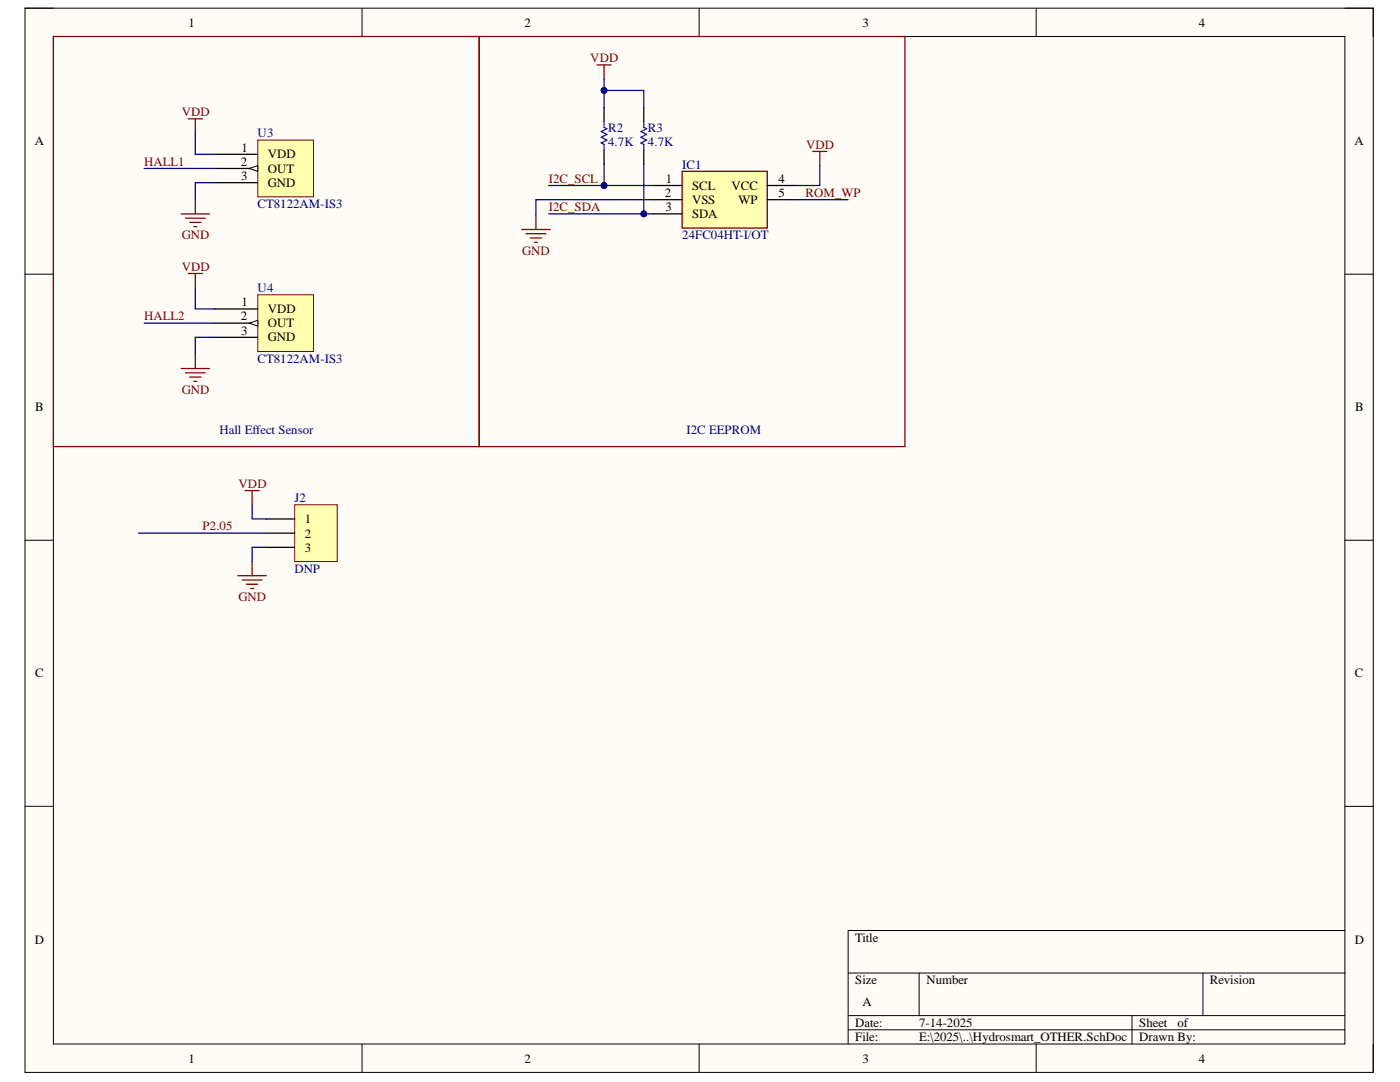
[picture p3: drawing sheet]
<svg xmlns="http://www.w3.org/2000/svg" width="279mm" height="216mm" viewBox="0 0 279 216" stroke-linecap="round" stroke-linejoin="round" font-family="sans-serif">
<path d="M5 1.6h269.1v212.4h-269.1z" fill-rule="evenodd" fill="#fffcf8"/>
<path d="M5 1.6h269.1v212.4h-269.1z" fill="none" stroke="#000" stroke-width=".2"/>
<path d="M10.7 7.3h257.7v201h-257.7z" fill-rule="evenodd" fill="#fffcf8"/>
<g fill="none" stroke="#000" stroke-width=".2">
<path d="M5 1.6h5.7M10.7 7.3h257.7v201h-257.7zM72.3 1.6v5.7M139.5 1.6v5.7M206.8 1.6v5.7M268.4 1.6h5.7v5.7M5 54.7h5.7M268.4 54.7h5.7M5 107.8h5.7M268.4 107.8h5.7M5 160.9h5.7M268.4 160.9h5.7"/>
<path d="M169.3 194.2h99.1M183.4 194.2v8.5M240.1 194.2v8.5M268.4 185.7h-99.1v22.6M72.3 208.3v5.7M139.5 208.3v5.7M169.3 202.7h99.1M169.3 205.5h99.1M206.8 208.3v5.7M225.9 202.7v5.6M274.1 208.3v5.7"/>
</g>
<path d="M10.7 7.3h84.9v81.8h-84.9z" fill="none" stroke="#800000" stroke-width=".25"/>
<path d="M51.4 28h11.2v11.3h-11.2z" fill-rule="evenodd" fill="#ffffb0"/>
<path d="M51.4 28h11.2v11.3h-11.2z" fill="none" stroke="#800000" stroke-width=".2"/>
<path d="M42.9 30.8h8.5M42.9 33.6h8.5" fill="none" stroke="#000" stroke-width=".25"/>
<path d="M49.7 33.6l1.7-.5v1.1z" fill="#f8fcff"/>
<path d="M49.7 33.6l1.7-.5v1.1z" fill="none" stroke="#000" stroke-width=".2"/>
<path d="M42.9 36.4h8.5" fill="none" stroke="#000" stroke-width=".25"/>
<path d="M37.6 23.7h2.8M39 23.7v2.8M39 39.8v2.9M36.2 42.7h5.6M37 43.5h4M37.8 44.4h2.3M38.7 45.2h.6" fill="none" stroke="#800000" stroke-width=".25"/>
<path d="M51.4 58.8h11.2v11.3h-11.2z" fill-rule="evenodd" fill="#ffffb0"/>
<path d="M51.4 58.8h11.2v11.3h-11.2z" fill="none" stroke="#800000" stroke-width=".2"/>
<path d="M42.9 61.6h8.5M42.9 64.5h8.5" fill="none" stroke="#000" stroke-width=".25"/>
<path d="M49.7 64.5l1.7-.6v1.1z" fill="#f8fcff"/>
<path d="M49.7 64.5l1.7-.6v1.1z" fill="none" stroke="#000" stroke-width=".2"/>
<path d="M42.9 67.3h8.5" fill="none" stroke="#000" stroke-width=".25"/>
<path d="M37.6 54.6h2.8M39 54.6v2.8M104.1 45.8h5.7M105 46.6h3.9M105.8 47.5h2.3M106.7 48.3h.5M107 43v2.8M36.2 73.5h5.6M37 74.4h4M37.8 75.2h2.3M38.7 76.1h.6M39 70.7v2.8" fill="none" stroke="#800000" stroke-width=".25"/>
<path d="M136.1 34.2h17v11.3h-17z" fill-rule="evenodd" fill="#ffffb0"/>
<path d="M95.6 7.3h85v81.8h-85zM136.1 34.2h17v11.3h-17zM162.2 30.2h2.8M163.6 30.2v2.9" fill="none" stroke="#800000" stroke-width=".25"/>
<path d="M130.5 37h5.6M130.5 39.8h5.6M153.1 37h5.7M153.1 39.8h5.7M130.5 42.7h5.6" fill="none" stroke="#000" stroke-width=".25"/>
<path d="M58.8 100.7h8.5v11.4h-8.5z" fill-rule="evenodd" fill="#ffffb0"/>
<path d="M58.8 100.7h8.5v11.4h-8.5z" fill="none" stroke="#800000" stroke-width=".2"/>
<path d="M120.6 21.4v2.9M120.6 29.9v2.9M128.5 21.4v2.9M128.5 29.9v2.9M53.1 103.6h5.7M53.1 106.4h5.7M53.1 109.2h5.7" fill="none" stroke="#000" stroke-width=".25"/>
<path d="M48.9 97.9h2.8M50.3 97.9v2.8M47.5 114.9h5.6M48.3 115.7h4M49.2 116.6h2.2M50 117.4h.6M50.3 112.1v2.8" fill="none" stroke="#800000" stroke-width=".25"/>
<path d="M120.6 24.3v1.1l.5 .3-1.1 .6 1.1 .5-1.1 .6 1.1 .6-1.1 .5 .6 .3v1.1M128.5 24.3v1.1l.5 .3-1.1 .6 1.1 .5-1.1 .6 1.1 .6-1.1 .5 .6 .3v1.1" fill="none" stroke="#00f" stroke-width=".25"/>
<g fill="none" stroke="#000080" stroke-width=".25">
<path d="M28.8 33.6h14.1M39 26.5v4.3h3.9M42.9 36.4h-3.9v3.4M109.5 37h21M130.5 39.8h-23.5v3.2M158.8 39.8h10.5M163.6 33.1v3.9h-4.8M39 57.4v4.2h3.9M28.8 64.5h14.1M42.9 67.3h-3.9v3.4M27.7 106.4h25.4M50.3 100.7v2.9h2.8"/>
<path d="M53.1 109.2h-2.8v2.9"/>
</g>
<circle cx="120.6" cy="37" r=".57" fill="#000080"/>
<circle cx="120.6" cy="37" r=".57" fill="none" stroke="#000080" stroke-width=".2"/>
<path d="M109.5 42.7h21" fill="none" stroke="#000080" stroke-width=".25"/>
<circle cx="128.5" cy="42.7" r=".57" fill="#000080"/>
<circle cx="128.5" cy="42.7" r=".57" fill="none" stroke="#000080" stroke-width=".2"/>
<path d="M119.1 12.9h2.9M120.6 12.9v2.9" fill="none" stroke="#800000" stroke-width=".25"/>
<path d="M120.6 15.8v5.6" fill="none" stroke="#000080" stroke-width=".25"/>
<circle cx="120.6" cy="18" r=".57" fill="#000080"/>
<circle cx="120.6" cy="18" r=".57" fill="none" stroke="#000080" stroke-width=".2"/>
<path d="M120.6 18h7.9v3.4" fill="none" stroke="#000080" stroke-width=".25"/>
<circle cx="120.6" cy="18" r=".57" fill="#000080"/>
<circle cx="120.6" cy="18" r=".57" fill="none" stroke="#000080" stroke-width=".2"/>
<path d="M120.6 32.8v4.2" fill="none" stroke="#000080" stroke-width=".25"/>
<circle cx="120.6" cy="37" r=".57" fill="#000080"/>
<circle cx="120.6" cy="37" r=".57" fill="none" stroke="#000080" stroke-width=".2"/>
<path d="M128.5 32.8v9.9" fill="none" stroke="#000080" stroke-width=".25"/>
<circle cx="128.5" cy="42.7" r=".57" fill="#000080"/>
<circle cx="128.5" cy="42.7" r=".57" fill="none" stroke="#000080" stroke-width=".2"/>
<g font-size="2.5">
<text x="37.6" y="5.3">1</text>
<text x="104.7" y="5.3">2</text>
<text x="172.1" y="5.3">3</text>
<text x="239.3" y="5.3">4</text>
<text x="6.9" y="29">A</text>
<text x="270.3" y="29">A</text>
<text x="48" y="33.1">2</text>
<text x="48.1" y="35.9">3</text>
<text x="48.2" y="30.3">1</text>
<text x="53.5" y="31.6">VDD</text>
<text x="53.5" y="34.5">OUT</text>
<text x="53.5" y="37.3">GND</text>
<text x="132.7" y="39.3">2</text>
<text x="132.9" y="36.4">1</text>
<text x="138.1" y="37.9">SCL</text>
<text x="138.1" y="40.7">VSS</text>
<text x="146" y="37.9">VCC</text>
<text x="147.4" y="40.7">WP</text>
<text x="155.4" y="36.4">4</text>
<text x="155.4" y="39.3">5</text>
<text x="132.8" y="42.1">3</text>
<text x="138.1" y="43.5">SDA</text>
<text x="48" y="63.9">2</text>
<text x="48.2" y="61.1">1</text>
<text x="53.5" y="62.5">VDD</text>
<text x="53.5" y="65.3">OUT</text>
<text x="48.1" y="66.8">3</text>
<text x="53.5" y="68.1">GND</text>
<text x="7" y="82.1">B</text>
<text x="270.5" y="82.1">B</text>
<text x="60.8" y="104.4">1</text>
<text x="60.8" y="107.3">2</text>
<text x="60.8" y="110.1">3</text>
<text x="7" y="135.2">C</text>
<text x="270.4" y="135.2">C</text>
<text x="6.9" y="188.3">D</text>
<text x="170.7" y="187.9">Title</text>
<text x="270.4" y="188.3">D</text>
<text x="170.7" y="196.4">Size</text>
<text x="184.9" y="196.4">Number</text>
<text x="241.5" y="196.4">Revision</text>
<text x="172.1" y="200.7">A</text>
<text x="170.7" y="204.9">Date:</text>
<text x="170.7" y="207.7">File:</text>
<text x="183.4" y="204.9">7-14-2025</text>
<text x="183.4" y="207.7">E:\2025\..\Hydrosmart_OTHER.SchDoc</text>
<text x="227.3" y="204.9">Sheet</text>
<text x="227.3" y="207.7">Drawn By:</text>
<text x="235" y="204.9">of</text>
<text x="37.6" y="212">1</text>
<text x="104.7" y="212">2</text>
<text x="172.1" y="212">3</text>
<text x="239.3" y="212">4</text>
</g>
<g font-size="2.5" fill="#800000">
<text x="117.8" y="12.4">VDD</text>
<text x="36.3" y="23.2">VDD</text>
<text x="160.9" y="29.7">VDD</text>
<text x="28.8" y="33.1">HALL1</text>
<text x="109.5" y="36.4">I2C_SCL</text>
<text x="160.8" y="39.3">ROM_WP</text>
<text x="36.3" y="47.8">GND</text>
<text x="109.5" y="42.1">I2C_SDA</text>
<text x="104.2" y="50.9">GND</text>
<text x="36.3" y="54">VDD</text>
<text x="28.8" y="63.9">HALL2</text>
<text x="36.3" y="78.6">GND</text>
<text x="47.6" y="97.3">VDD</text>
<text x="40.4" y="105.8">P2.05</text>
<text x="47.6" y="120">GND</text>
</g>
<g font-size="2.5" fill="#000080">
<text x="51.4" y="27.4">U3</text>
<text x="121.4" y="26.3">R2</text>
<text x="121.4" y="29.1">4.7K</text>
<text x="129.3" y="26.3">R3</text>
<text x="129.3" y="29.1">4.7K</text>
<text x="136.2" y="33.6">IC1</text>
<text x="51.4" y="41.6">CT8122AM-IS3</text>
<text x="136.2" y="47.8">24FC04HT-I/OT</text>
<text x="51.4" y="58.2">U4</text>
<text x="51.4" y="72.4">CT8122AM-IS3</text>
<text x="43.8" y="86.6">Hall Effect Sensor</text>
<text x="137" y="86.6">I2C EEPROM</text>
<text x="58.8" y="100.2">J2</text>
<text x="58.8" y="114.3">DNP</text>
</g>
</svg>
